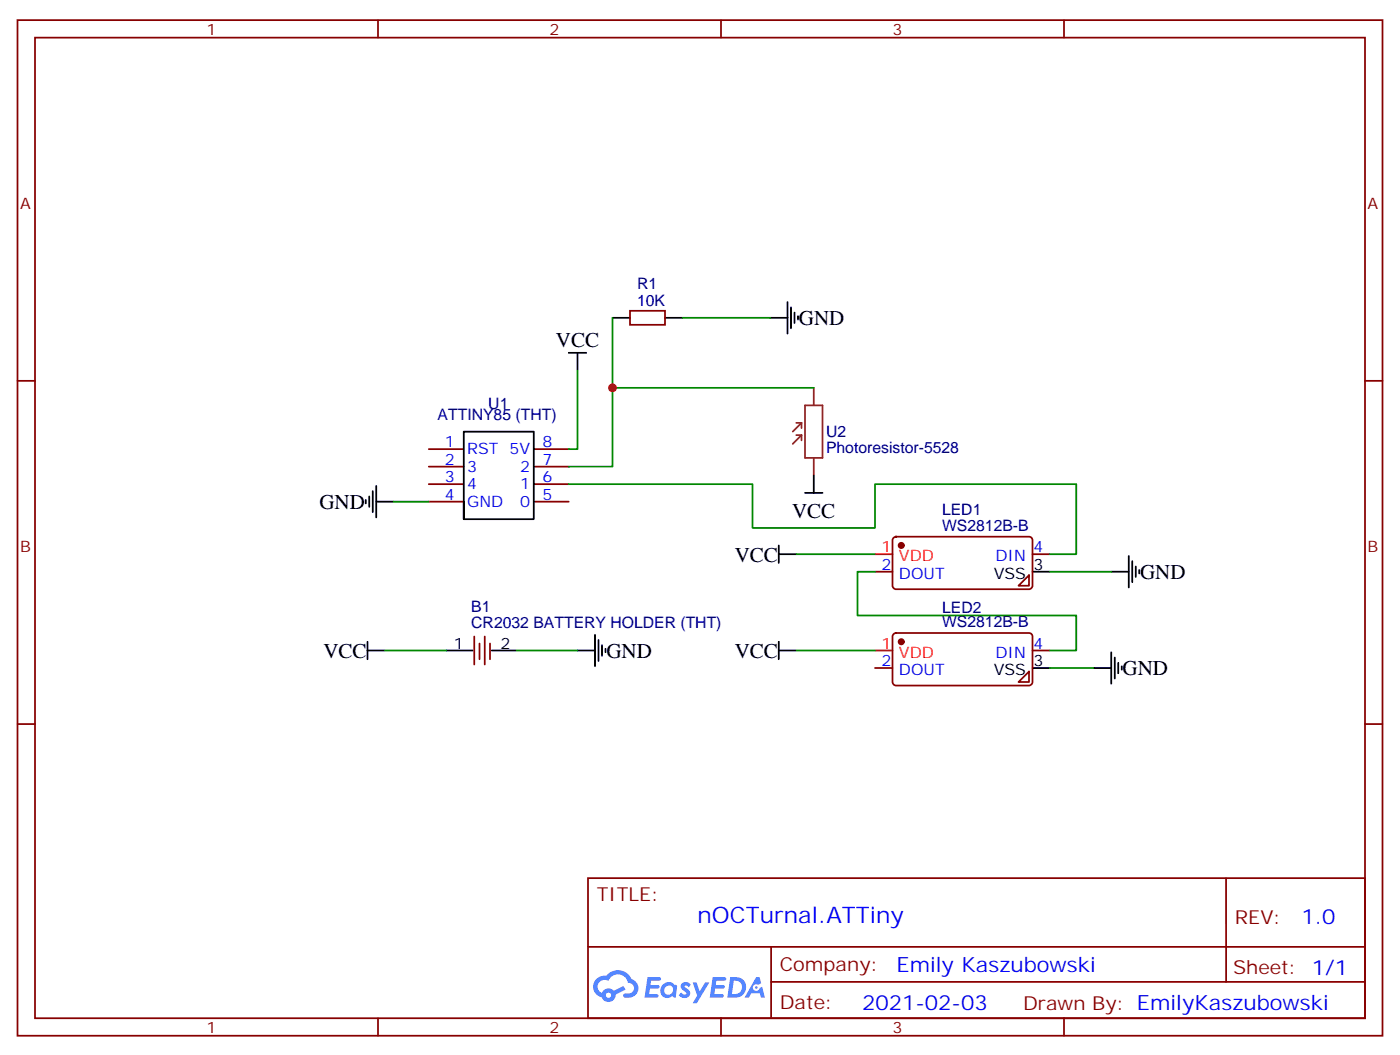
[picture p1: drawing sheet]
<svg xmlns="http://www.w3.org/2000/svg" width="282mm" height="213mm" viewBox="0 0 282 213" stroke-linecap="round" stroke-linejoin="round" font-family="sans-serif">
<g fill="none" stroke="#870000" stroke-width=".35">
<path d="M3.5 4.1h275.2v204.6h-275.2zM7.1 7.6h268.1v197.5h-268.1zM76.2 4.1v3.5M145.3 4.1v3.5M214.5 4.1v3.5M3.5 76.7h3.6M275.2 76.7h3.5M3.5 145.9h3.6M275.2 145.9h3.5M118.5 176.9h156.7v28.2h-156.7zM247.2 176.9v20.9M118.6 190.8h156.4"/>
<path d="M155.4 197.8h119.6M155.4 190.8v14.1M76.2 205.1v3.6M145.3 205.1v3.6M214.5 205.1v3.6"/>
</g>
<g fill="#5487ff">
<path d="M137.5 198.1a1.22 1.22 0 0 1 1.7 .3l-.3 .5a.47 .47 0 0 0-.4-.4 .47 .47 0 0 0-.5 .2l.1 .2a1.55 1.55 0 0 1 1 1.5 1.34 1.34 0 0 1-2.3 .1l.5-.5 .7 .4a.29 .29 0 0 0 .4-.3 .29 .29 0 0 0-.3-.3 1.04 1.04 0 0 1-.6-1.7z"/>
<path d="M130.5 196.8h2.1a.43 .43 0 0 1 .5 .1 .43 .43 0 0 1 .1 .5l-.3 .2h-1.6l-.2 .8h1.6a.37 .37 0 0 1 .3 .4 .37 .37 0 0 1-.4 .4h-1.6l-.1 1.1h1.2a.43 .43 0 0 1 .5 .1 .43 .43 0 0 1 .1 .4l-.3 .2h-2.5z"/>
<path d="M143.7 196.8h2.1a.43 .43 0 0 1 .5 .1 .43 .43 0 0 1 .1 .5l-.4 .2h-1.6l-.1 .8h1.5a.37 .37 0 0 1 .3 .4 .37 .37 0 0 1-.4 .4h-1.5l-.2 1.1h1.3a.43 .43 0 0 1 .5 .1 .43 .43 0 0 1 .1 .4l-.4 .2h-2.4z"/>
<path d="M152.4 196.9h.7l.3 1.2-.6 .3a.69 .69 0 0 0-1 .3 .69 .69 0 0 0 .5 1 .69 .69 0 0 0 .8-.7l.5-.2 .6 2.2h-.8l-.2-.9h-1.7l-.5 .9h-.9z"/>
<path d="M139.6 197.9h.8l.6 1.8 1.1-1.8h.9l-2.5 4.2h-.9l.9-1.5z"/>
<path d="M147.2 196.9l-.6 4.1h1.4a2.11 2.11 0 0 0 2.4-2.1 2.11 2.11 0 0 0-2.5-2zM147.9 197.6a1.39 1.39 0 0 1 1.7 1.4 1.39 1.39 0 0 1-1.8 1.3h-.3z"/>
<path d="M133.5 198.5a1.47 1.47 0 0 0-.1 2.1 1.47 1.47 0 0 0 2.1 .1l.7 .3 .3-2.3-.2-.2-.4-.1a1.49 1.49 0 0 0-2.4 .1zM134.2 198.8a.91 .91 0 0 1 1.5 .4 .91 .91 0 0 1-1 1.2 .87 .87 0 0 1-.8-.6 .87 .87 0 0 1 .3-1z"/>
<path d="M120.2 197.2a2.18 2.18 0 0 0 1.1 3.7 1.44 1.44 0 0 0 1.6 1 1.44 1.44 0 0 0 1.2-1.5l2-1-.4-.8-2 1a1.47 1.47 0 0 0-2.4 .4 1.39 1.39 0 0 1-.6-1.9 1.39 1.39 0 0 1 2-.5 2.08 2.08 0 0 1 2.1-1.3 2.08 2.08 0 0 1 1.8 1.7 1.07 1.07 0 0 1 1.2 1 1.07 1.07 0 0 1-1 1.2h-.7a.43 .43 0 0 0-.5 .3 .43 .43 0 0 0 .4 .5 2 2 0 0 0 2.4-1 2 2 0 0 0-.6-2.5l-.5-.2a2.98 2.98 0 0 0-5.1-.7l-1 .1zM122.1 200.5a.55 .55 0 0 1 1.1 0 .55 .55 0 0 1-1.1 0z"/>
<circle cx="152.5" cy="199" r=".26"/>
</g>
<g fill="none" stroke="#870000" stroke-width=".35">
<path d="M127 62.6h7.1v2.8h-7.1zM86.4 90.5h7.1M86.4 94h7.1M86.4 97.5h7.1M107.6 90.5h7.1M107.6 94h7.1M107.6 97.5h7.1M86.4 101.1h7.1M107.6 101.1h7.1M176.4 115.2h3.5M180.2 108.3l.4-.2h26.8a.71 .71 0 0 1 .7 .7v9.2a.76 .76 0 0 1-.7 .7h-26.8a.76 .76 0 0 1-.7-.7v-9.2zM205.3 118l2.1-2.1v2.1z"/>
<path d="M208.1 111.7h3.6M95.6 128.2v5.7M96.7 129.6v3.2M97.7 128.2v5.7M98.8 129.6v3.2M176.4 134.6h3.5M180.2 127.7l.4-.2h26.8a.71 .71 0 0 1 .7 .7v9.2a.76 .76 0 0 1-.7 .7h-26.8a.76 .76 0 0 1-.7-.7v-9.2zM207.4 135.3v2.1h-2.1zM208.1 131.1h3.6"/>
</g>
<g fill="none" stroke="#000" stroke-width=".35">
<path d="M114.7 71.1h3.5M116.4 71.1v3.5M123.5 64h3.5M134.1 64h3.5M155.2 64h3.5M158.7 60.9v6.3M159.5 61.9v4.2M160.2 63v2.1M160.9 63.7v.7M75.1 99v4.2M75.8 97.9v6.3M162.3 99.3h3.5"/>
<path d="M164 95.8v3.5M73.7 100.7v.7M74.4 100v2.1M75.8 101.1h3.6M93.5 101.1v3.5h14.1v-17.6h-14.1v17.6M157 109.9v3.5M157 111.7h3.5M208.1 115.2h3.6M224 115.2h3.5M227.5 112v6.4M228.2 113.1v4.2M229 114.1v2.1"/>
<path d="M229.7 114.8v.7M74.1 131.1h3.5M74.1 129.3v3.5M90 131.1h5.2M99.1 131.1h5M116.4 131.1h3.5M119.9 127.9v6.3M120.6 128.9v4.3M121.4 130v2.1M122.1 130.7v.7M157 131.1h3.5M157 129.3v3.5"/>
<path d="M208.1 134.6h3.6M220.5 134.6h3.5M224 131.4v6.4M224.7 132.5v4.2M225.4 133.5v2.1M226.1 134.2v.7"/>
</g>
<path d="M164 78.1v3.6M160.5 87.7h1.1M160.5 85.2h1.1M161.6 87.7l-1.8 1.7M161.6 85.2l-1.8 1.8M161.6 85.2v1.1M161.6 87.7v1M162.3 81.7h3.5v10.6h-3.5zM164 92.3v3.5" fill="none" stroke="#8c2424" stroke-width=".35"/>
<g fill="none" stroke="#008700" stroke-width=".35">
<path d="M116.4 74.6v15.9h-1.7M123.5 64v30h-8.8M123.5 78.1h40.5M137.6 64h17.6M114.7 97.5h37v8.9h24.7v-8.9h40.6v14.2h-5.3M79.4 101.1h7M160.5 111.7h15.9M176.4 115.2h-3.5v8.8h44.1v7.1h-5.3M211.7 115.2h12.3M77.6 131.1h12.4M104.1 131.1h12.3M160.5 131.1h15.9"/>
<path d="M211.7 134.6h8.8"/>
</g>
<path d="M176.4 111.7h3.5M176.4 131.1h3.5" fill="none" stroke="#f00" stroke-width=".35"/>
<g fill="#870000" stroke="#870000" stroke-width=".35">
<circle cx="181.7" cy="109.9" r=".53"/>
<circle cx="181.7" cy="129.3" r=".53"/>
</g>
<circle cx="123.5" cy="78.1" r=".88" fill="#c00"/>
<text font-size="4.6" fill="#00f" x="140.6" y="185.9">nOCTurnal.ATTiny</text>
<g font-size="4.2">
<text x="161" y="65.4">GND</text>
<text x="112.1" y="70">VCC</text>
<text x="64.4" y="102.5">GND</text>
<text x="159.7" y="104.3">VCC</text>
<text x="148.1" y="113.1">VCC</text>
<text x="229.8" y="116.7">GND</text>
<text x="65.2" y="132.5">VCC</text>
<text x="122.2" y="132.5">GND</text>
<text x="148.1" y="132.5">VCC</text>
<text x="226.3" y="136.1">GND</text>
</g>
<g font-size="4.2" fill="#00f">
<text x="262.3" y="186.2">1.0</text>
<text x="180.7" y="195.7">Emily Kaszubowski</text>
<text x="173.8" y="203.5">2021-02-03</text>
</g>
<g font-size="3.9" fill="#800">
<text x="120.3" y="181.5">TITLE:</text>
<text x="248.9" y="186.2">REV:</text>
<text x="157.2" y="195.7">Company:</text>
<text x="248.6" y="196.3">Sheet: 1/1</text>
<text x="157.2" y="203.4">Date:</text>
<text x="206.2" y="203.5">Drawn By: EmilyKaszubowski</text>
</g>
<g font-size="3.2" fill="#800">
<text x="41.6" y="7.1">1</text>
<text x="110.8" y="7.1">2</text>
<text x="179.9" y="7.1">3</text>
<text x="4.1" y="42.2">A</text>
<text x="275.7" y="42.2">A</text>
<text x="4.1" y="111.3">B</text>
<text x="275.7" y="111.3">B</text>
<text x="41.6" y="208.1">1</text>
<text x="110.8" y="208.1">2</text>
<text x="179.9" y="208.1">3</text>
</g>
<g font-size="3.2" fill="#000080">
<text x="128.4" y="58.3">R1</text>
<text x="128.4" y="61.6">10K</text>
<text x="98.4" y="82.4">U1</text>
<text x="88.2" y="84.6">ATTINY85 (THT)</text>
<text x="166.5" y="88">U2</text>
<text x="166.5" y="91.2">Photoresistor-5528</text>
<text x="189.9" y="106.9">WS2812B-B</text>
<text x="189.9" y="103.8">LED1</text>
<text x="95" y="123.2">B1</text>
<text x="189.9" y="123.4">LED2</text>
<text x="95" y="126.5">CR2032 BATTERY HOLDER (THT)</text>
<text x="189.9" y="126.4">WS2812B-B</text>
</g>
<g font-size="3.2" fill="#00f">
<text x="89.7" y="90.1">1</text>
<text x="89.7" y="93.7">2</text>
<text x="94.2" y="91.5">RST 5V</text>
<text x="94.2" y="95.1">3</text>
<text x="104.9" y="95.1">2</text>
<text x="109.4" y="90.1">8</text>
<text x="109.4" y="93.7">7</text>
<text x="89.7" y="97.2">3</text>
<text x="89.7" y="100.7">4</text>
<text x="94.2" y="98.6">4</text>
<text x="104.9" y="98.6">1</text>
<text x="109.4" y="97.2">6</text>
<text x="109.4" y="100.7">5</text>
<text x="94.2" y="102.1">GND</text>
<text x="104.9" y="102.1">0</text>
<text x="200.7" y="113.1">DIN</text>
<text x="208.3" y="111.3">4</text>
<text x="177.7" y="114.8">2</text>
<text x="181.2" y="116.6">DOUT</text>
<text x="208.3" y="130.7">4</text>
<text x="177.7" y="134.2">2</text>
<text x="181.2" y="136">DOUT</text>
<text x="200.7" y="132.5">DIN</text>
</g>
<g font-size="3.2" fill="#f00">
<text x="177.7" y="111.3">1</text>
<text x="181.2" y="113.1">VDD</text>
<text x="177.7" y="130.7">1</text>
<text x="181.2" y="132.5">VDD</text>
</g>
<g font-size="3.2">
<text x="200.3" y="116.6">VSS</text>
<text x="208.3" y="114.8">3</text>
<text x="91.5" y="130.7">1</text>
<text x="100.9" y="130.7">2</text>
<text x="200.3" y="136">VSS</text>
<text x="208.3" y="134.2">3</text>
</g>
</svg>
